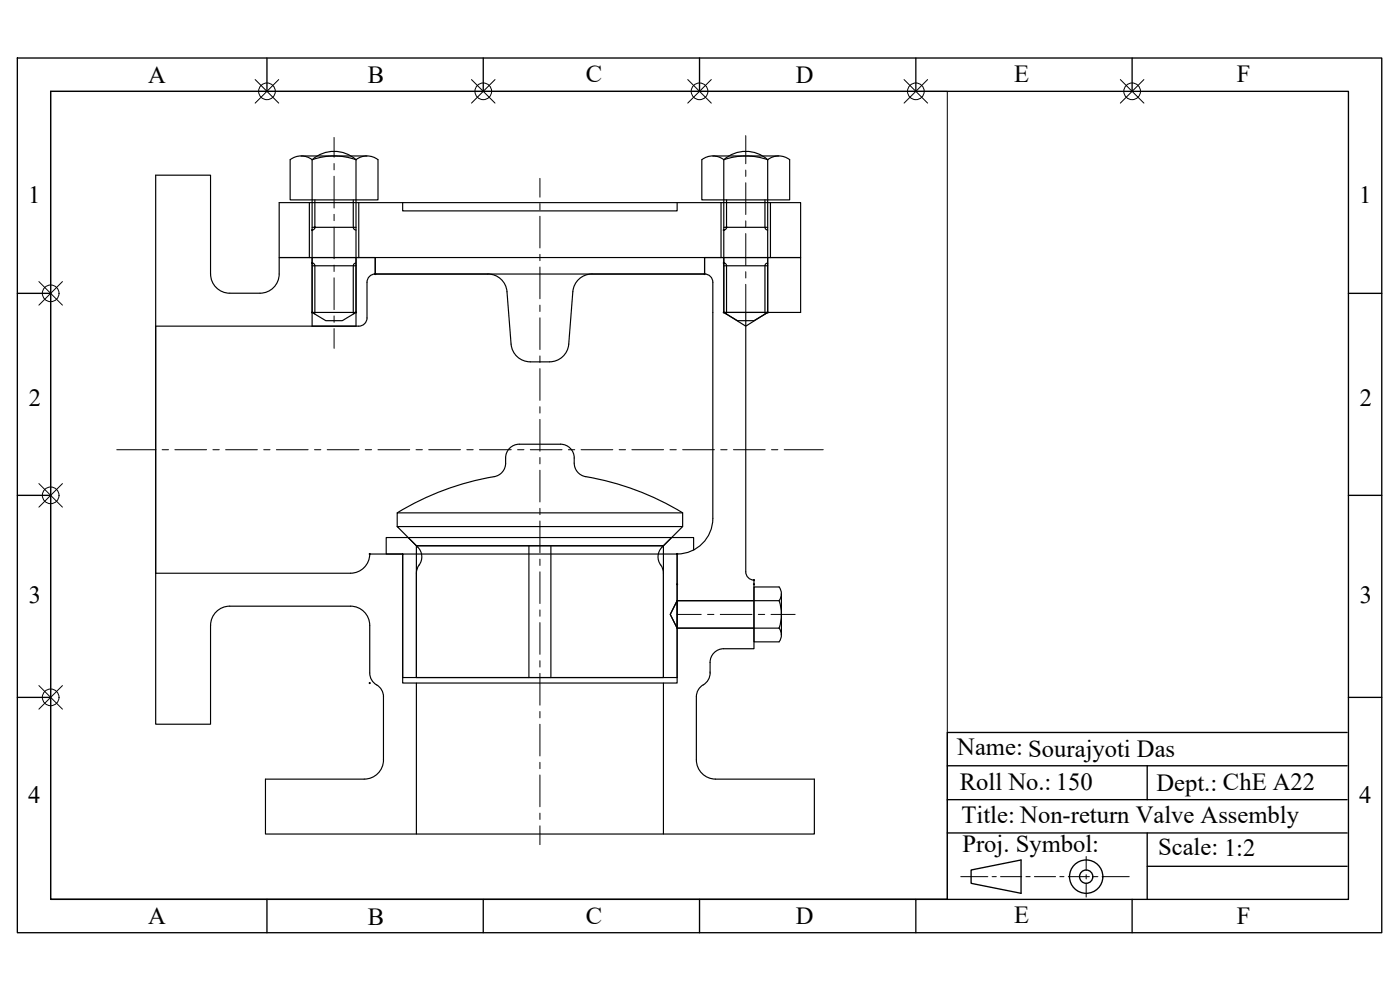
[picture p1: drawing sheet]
<svg xmlns="http://www.w3.org/2000/svg" width="420mm" height="297mm" viewBox="0 0 420 297" stroke-linecap="round" stroke-linejoin="round" font-family="sans-serif">
<!-- layer: Object -->
<g fill="none" stroke="#000" stroke-width=".35">
<path d="M90.4 46.8h19.7M93.7 47.9v50M93.7 47.9a19.8 19.8 0 0 1 13.2 0M93.7 47.9a5.4 5.4 0 0 0-6.6 0v12.1h26.3v-12.1a5.3 5.3 0 0 0-6.6 0M93.7 47.9a9.9 9.9 0 0 1 13.2 0M94.5 60v8.2a.82 .82 0 0 1-.8 .8M106 60v8.2a.82 .82 0 0 0 .9 .8M106.8 47.9v50M213.9 46.8h19.8M217.2 47.9v45.8M217.2 47.9a19.8 19.8 0 0 1 13.2 0M217.2 47.9a5.4 5.4 0 0 0-6.6 0v12.1h26.4v-12.1a5.3 5.3 0 0 0-6.6 0"/>
<path d="M217.2 47.9a9.9 9.9 0 0 1 13.2 0M218 60v8.2a.82 .82 0 0 1-.8 .8M229.6 60v8.2a.82 .82 0 0 0 .8 .8M230.4 47.9v45.8M92.8 60.8v16.5M93.7 79.7h13.1M93.7 68.2h13.1M93.7 78.9a.82 .82 0 0 1 .8 .8l-.1 14.5M106.9 78.9a.82 .82 0 0 0-.9 .8l.1 14.5M107.7 60.8v16.5M112.6 77.3v4.9h98.9v-4.9M112.6 77.3v4.9"/>
<path d="M120.8 60.8v2.5h82.4v-2.5M211.5 77.3v4.9M216.4 60.8v16.5M217.2 77.3v16.4h6.6v77.9a2.47 2.47 0 0 0 2.5 2.4v20.6h-9.1a4.1 4.1 0 0 0-4.1 4.2v3.1a4.4 4.4 0 0 1-2.6 3.9l-1.1 1.5-.4 1.8v18.9M217.2 79.7h13.2M217.2 68.2h13.2M217.2 78.9a.82 .82 0 0 1 .8 .8l-.1 14.5M230.4 78.9a.82 .82 0 0 0-.8 .8l.1 14.5M231.2 60.8h9.1v16.5h-28.8M231.2 60.8h-147.4v16.5h28.8M231.2 60.8v16.5M93.7 93.7h13.1l-4.1 2.5h-4.9z"/>
<path d="M112.6 82.2h33.8a5.8 5.8 0 0 1 5.8 5.3l1.2 15.8a5.8 5.8 0 0 0 5.7 5.3h5.8a5.8 5.8 0 0 0 5.8-5.4l1.2-15.7a5.8 5.8 0 0 1 5.8-5.3h33.8M112.6 82.2a2.49 2.49 0 0 0-2.5 2.5v10.7a2.47 2.47 0 0 1-2.4 2.5h-61v74.1h58.5a5.8 5.8 0 0 0 5.8-5.8M211.5 82.2a2.47 2.47 0 0 1 2.4 2.5v70.8a10.7 10.7 0 0 1-10.7 10.7M217.2 93.7h23.1v-16.4h-156.5v4.9a5.8 5.8 0 0 1-5.8 5.8h-9a5.8 5.8 0 0 1-5.8-5.8v-29.6h-16.5v164.7h16.5v-29.7a5.7 5.7 0 0 1 5.8-5.7h36.2a5.8 5.8 0 0 1 5.8 5.7v14.3a4.4 4.4 0 0 0 2.5 3.9l1.2 1.5 .3 1.1 .1 19.6a5.8 5.8 0 0 1-5.8 5.8h-29.6v16.4h164.7v-16.4h-29.6a5.8 5.8 0 0 1-5.8-5.8M217.2 93.7l6.6 4.2 6.6-4.2M217.2 93.7l4.1 2.5h5l4.1-2.5M151.7 139a4.5 4.5 0 0 1 3.4-5.7h13.1a4.1 4.1 0 0 1 4.1 4.1 4.5 4.5 0 0 0 3.5 5.6 82.4 82.4 0 0 1 29.1 10.9M151.8 139a4.1 4.1 0 0 1-3.5 4 82.1 82.1 0 0 0-29.1 10.9M119.2 158v-4.1h85.7v4.1h-85.7l5.8 5.8M204.9 158l-5.8 5.8h-74.1M111 166.2h9.8M120.8 166.2h82.4v38.7h-82.4z"/>
<path d="M120.8 166.2v37.1h82.4v-37.1M122.5 161.3l2.5 2.5v39.5M125 163.8h74.1a4.3 4.3 0 0 0-.5 6.2l.5 2v31.3h-74.1v-31.3l.3-1.5a4.8 4.8 0 0 0 .6-5.8zM158.7 163.8v39.5M165.3 163.8v39.5M201.6 161.3l-2.5 2.5v39.5M208.2 165v-3.7h-92.3v4.9h4.9M234.5 178.2v12.3M226.3 180.2h-23.1v8.3h23.1M233.8 180.2a3.4 3.4 0 0 0 0-4.1h-7.5v16.5h7.5a3.4 3.4 0 0 0 0-4.1M233.8 180.2h-30.6l-2 4.1 2 4.2h30.6M233.8 180.2a12.4 12.4 0 0 1 0 8.3"/>
<path d="M125 204.9v45.3M199.1 204.9v45.3"/>
</g>
<!-- layer: Center -->
<g fill="none" stroke="#000" stroke-width=".3">
<path d="M100.3 41.2v6M100.3 49.1v1.9M100.3 52.9v9.5M162 53.5v5.7M223.8 40.7v8.4M223.8 51v1.9M223.8 54.8v9.6M100.3 64.3v1.9M100.3 68.1v9.5M100.3 79.6v1.9M162 61.1v1.9M162 64.9v9.5"/>
<path d="M162 76.3v1.9M223.8 66.3v1.9M223.8 70.1v9.5M100.3 83.4v9.5M100.3 94.8v1.9M100.3 98.6v5.9M162 80.1v9.5M162 91.6v1.9M162 95.4v9.5M223.8 81.5v1.9M223.8 85.3v8.4M162 106.8v1.9"/>
<path d="M162 110.6v9.5M35 134.9h11.8M48.7 134.9h1.9M52.5 134.9h9.5M63.9 134.9h1.9M67.7 134.9h9.5M79.1 134.9h1.9M82.9 134.9h9.6M94.4 134.9h1.9M98.2 134.9h9.5M109.6 134.9h1.9M113.4 134.9h9.6"/>
<path d="M124.9 134.9h1.9M128.7 134.9h9.5M140.1 134.9h1.9M143.9 134.9h9.5M155.3 134.9h1.9M159.1 134.9h9.6M162 122v1.9M162 125.8v9.6M162 137.3v1.9M170.6 134.9h1.9M174.4 134.9h9.5M185.8 134.9h1.9"/>
<path d="M189.6 134.9h9.6M201.1 134.9h1.9M204.9 134.9h9.5M216.3 134.9h1.9M220.1 134.9h9.5M231.5 134.9h1.9M235.3 134.9h11.8M162 141.1v9.5M162 152.5v1.9M162 156.3v9.5M162 167.8v1.9M162 171.6v9.5"/>
<path d="M162 183v1.9M162 186.8v9.5M162 198.2v1.9M203.2 184.3h7.2M212.4 184.3h1.9M216.2 184.3h9.5M227.6 184.3h1.9M231.4 184.3h7.2M162 202v9.6M162 213.5v1.9M162 217.3v9.5M162 228.7v1.9"/>
<path d="M162 232.5v9.6M162 244v1.9M162 247.8v5.6M326 257v4.2M288.3 263h8.2M297.7 263h1.3M300.3 263h6.3M307.9 263h1.3M310.4 263h6.4M318.1 263h1.2M320.6 263h6.3M326 262.4v1.3"/>
<path d="M326 265v4.2M328.2 263h1.3M330.8 263h8.1"/>
</g>
<!-- layer: Object -->
<g fill="#000" stroke="#000" stroke-width=".3">
<circle cx="93.7" cy="69" r=".17"/>
<circle cx="93.7" cy="78.9" r=".17"/>
<circle cx="94.5" cy="68.2" r=".17"/>
<circle cx="217.2" cy="78.9" r=".17"/>
<circle cx="217.2" cy="69" r=".17"/>
<circle cx="218" cy="68.2" r=".17"/>
<circle cx="93.7" cy="93.7" r=".17"/>
<circle cx="106.8" cy="93.7" r=".17"/>
<circle cx="112.6" cy="82.2" r=".17"/>
<circle cx="211.5" cy="82.2" r=".17"/>
<circle cx="217.2" cy="93.7" r=".17"/>
<circle cx="230.4" cy="93.7" r=".17"/>
<circle cx="111" cy="166.2" r=".17"/>
<circle cx="203.2" cy="175.3" r=".17"/>
<circle cx="203.2" cy="166.2" r=".17"/>
<circle cx="226.3" cy="174" r=".17"/>
<circle cx="226.3" cy="175.3" r=".17"/>
<circle cx="111" cy="204.9" r=".17"/>
</g>
<!-- layer: Margin+Title -->
<g fill="none" stroke="#000" stroke-width=".4">
<path d="M5.2 17.4h409.5v262.5h-409.5zM80.1 17.4v10M145 17.4v10M209.9 17.4v10M274.9 17.4v10M339.8 17.4v10M15.2 27.4h389.5v242.5h-389.5zM5.2 88h10M404.7 88h10M5.2 148.6h10M404.7 148.6h10M5.2 209.2h10"/>
<path d="M404.3 219.8h-120v50M404.7 209.2h10M284.3 229.8h120M284.3 239.9h120M344.3 229.8v10.1M284.3 249.9h120M344.3 259.9h60M344.3 249.9v19.9M80.1 269.9v10M145 269.9v10M209.9 269.9v10M274.9 269.9v10"/>
<path d="M291.4 261l15-3v10l-15-3zM339.8 269.9v10"/>
<circle cx="326" cy="263" r="5"/>
<circle cx="326" cy="263" r="2"/>
</g>
<g fill="none" stroke="#000" stroke-width=".3">
<path d="M76.6 23.9l7 7M83.6 23.9l-7 7M141.5 23.9l7.1 7M148.6 23.9l-7.1 7M206.4 23.9l7.1 7M213.5 23.9l-7.1 7M271.3 23.9l7.1 7M278.4 23.9l-7.1 7M336.2 23.9l7.1 7M343.3 23.9l-7.1 7M11.7 84.5l7 7.1M18.7 84.5l-7 7.1"/>
<path d="M11.7 145.1l7 7.1M18.7 145.1l-7 7.1M11.7 205.7l7 7.1M18.7 205.7l-7 7.1"/>
<circle cx="80.1" cy="27.4" r="2.5"/>
<circle cx="145" cy="27.4" r="2.5"/>
<circle cx="209.9" cy="27.4" r="2.5"/>
<circle cx="274.9" cy="27.4" r="2.5"/>
<circle cx="339.8" cy="27.4" r="2.5"/>
<circle cx="15.2" cy="88" r="2.5"/>
<circle cx="15.2" cy="148.6" r="2.5"/>
<circle cx="15.2" cy="209.2" r="2.5"/>
</g>
<!-- layer: Object -->
<path d="M15.2 27.4h269.1v242.4h-269.1z" fill="none" stroke="#000" stroke-width=".3"/>
<g font-size="7.4">
<text x="44.5" y="24.9">A</text>
<text x="110.4" y="25">B</text>
<text x="175.8" y="24.7">C</text>
<text x="238.9" y="24.8">D</text>
<text x="304.4" y="24.6">E</text>
<text x="371.2" y="24.7">F</text>
<text x="8.4" y="60.8">1</text>
<text x="407.9" y="60.8">1</text>
<text x="8.6" y="121.8">2</text>
<text x="408.1" y="121.8">2</text>
<text x="8.6" y="180.9">3</text>
<text x="408.1" y="180.9">3</text>
<text x="287.3" y="226.5">Name: Sourajyoti Das</text>
<text x="288.1" y="237">Roll No.: 150</text>
<text x="347.1" y="237.3">Dept.: ChE A22</text>
<text x="8.4" y="241">4</text>
<text x="407.9" y="241">4</text>
<text x="288.6" y="247">Title: Non-return Valve Assembly</text>
<text x="288.8" y="255.6">Proj. Symbol:</text>
<text x="347.6" y="256.7">Scale: 1:2</text>
<text x="44.5" y="277.4">A</text>
<text x="110.4" y="277.5">B</text>
<text x="175.8" y="277.1">C</text>
<text x="238.9" y="277.2">D</text>
<text x="304.4" y="277">E</text>
<text x="371.2" y="277.2">F</text>
</g>
</svg>
